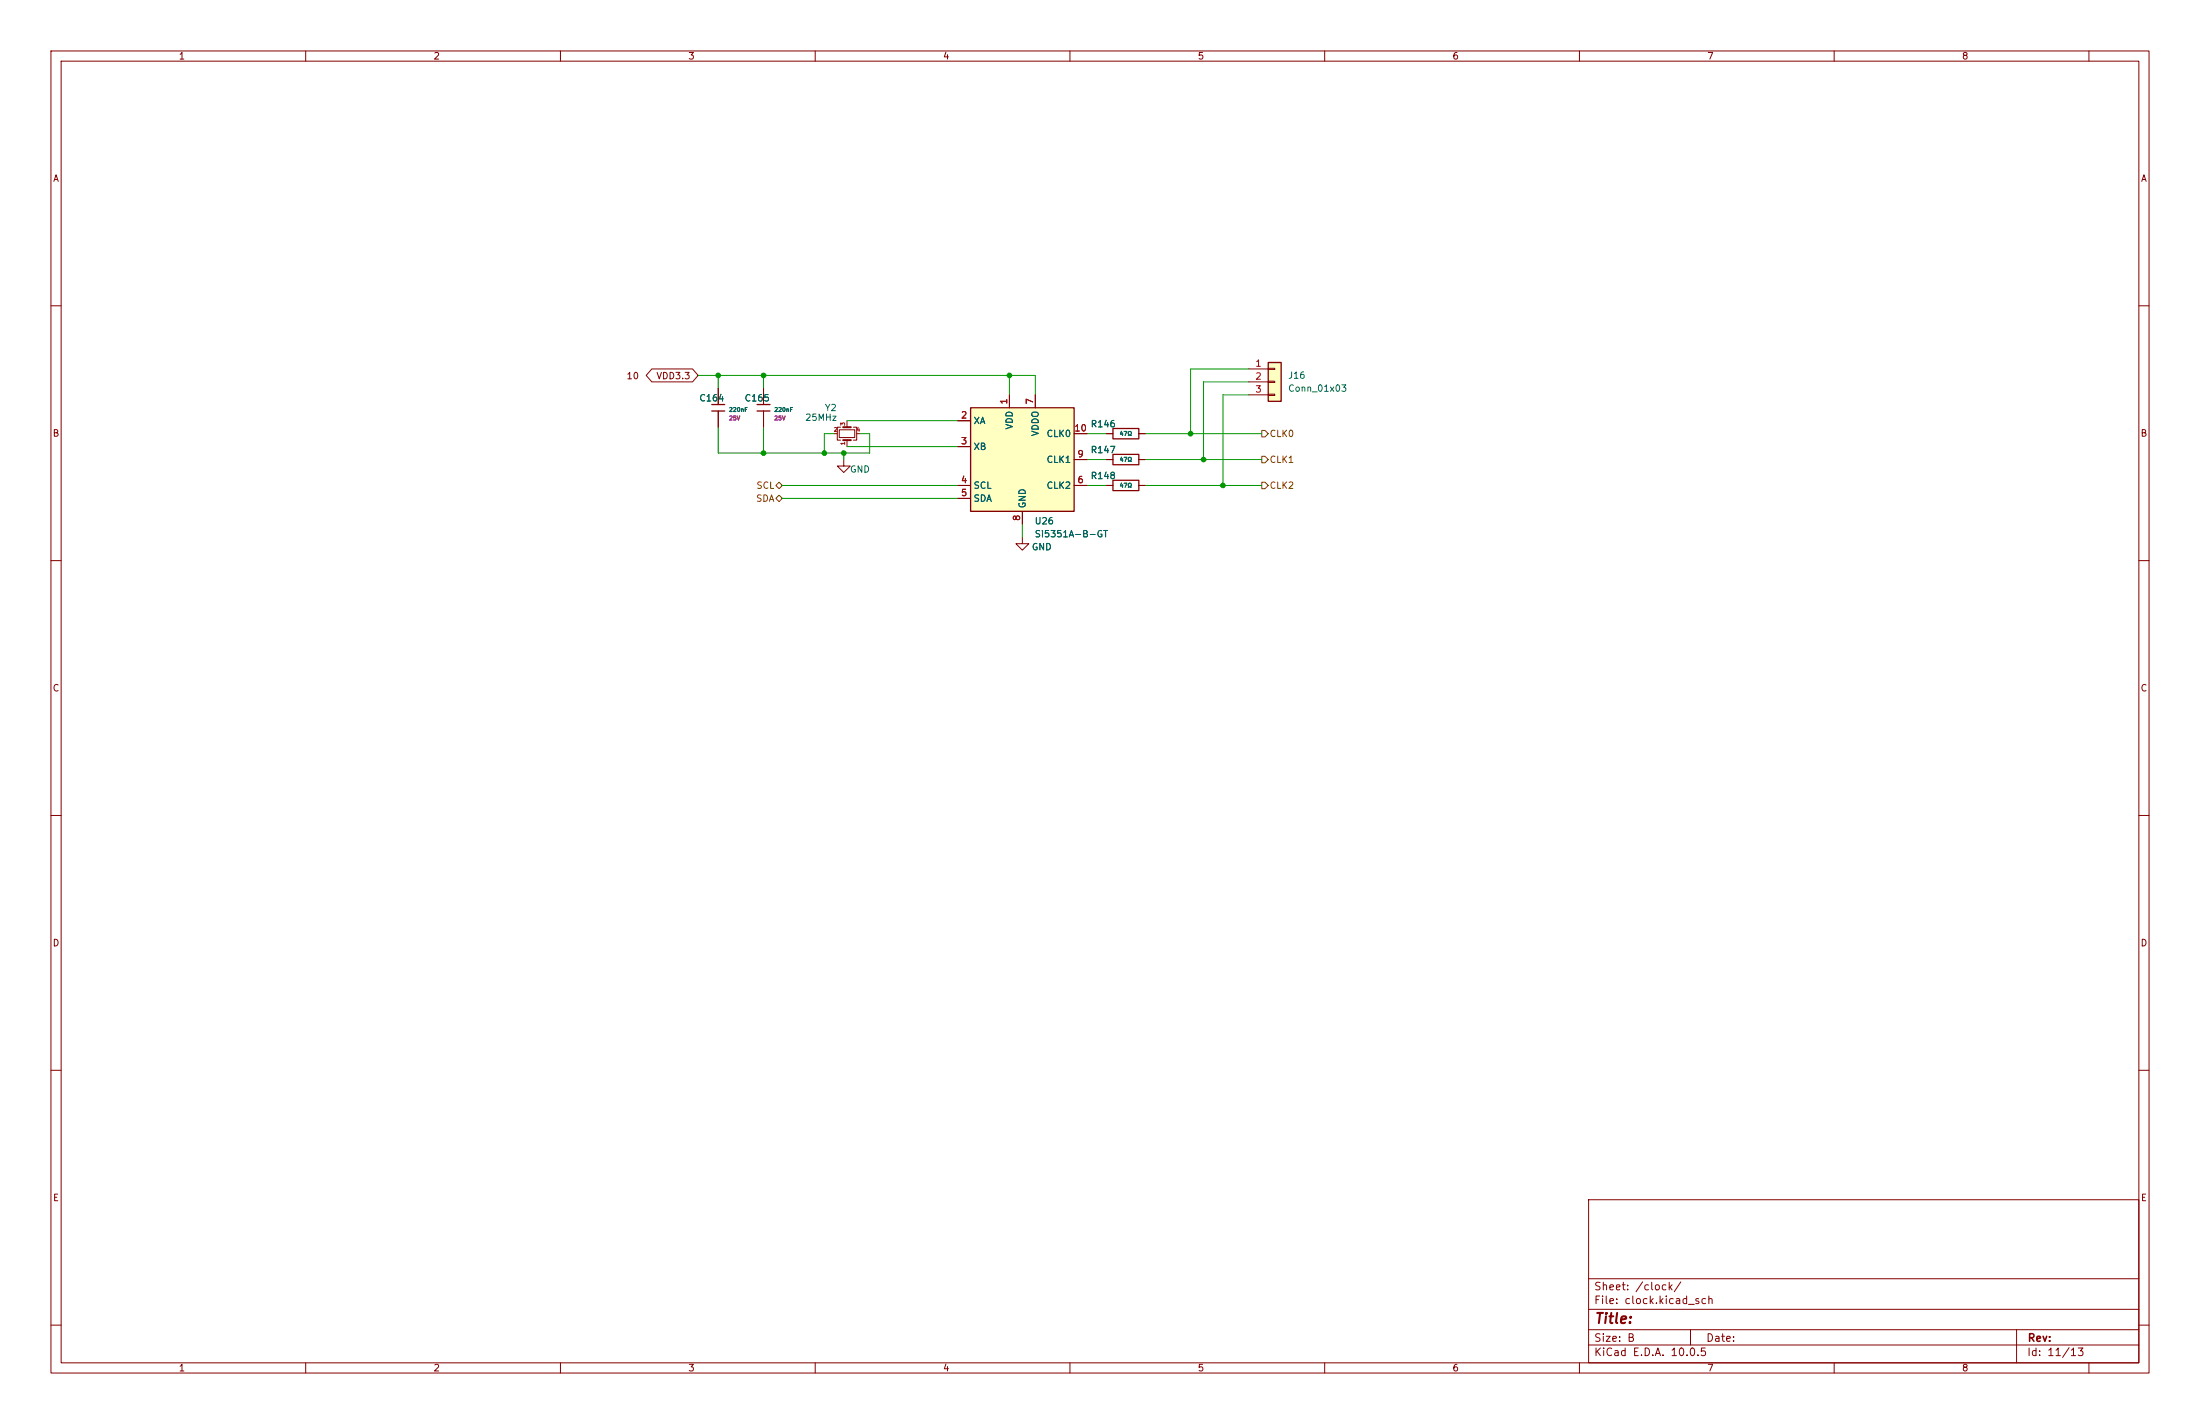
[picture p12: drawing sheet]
<svg xmlns="http://www.w3.org/2000/svg" width="432mm" height="279mm" viewBox="0 0 432 279" stroke-linecap="round" stroke-linejoin="round" font-family="sans-serif">
<g fill="none" stroke="#840000" stroke-width=".2">
<path d="M10 10h411.8v259.4h-411.8zM12 12h407.8v255.4h-407.8zM60 10v2M110 10v2M160 10v2M210 10v2M260 10v2M310 10v2M360 10v2M410 10v2M10 60h2M141 76.2v3.2"/>
<path d="M149.9 76.2v3.2M419.8 60h2M141 80.6v3.2M149.9 80.6v3.2M10 110h2M200.7 105.4v1.3h1.2l-1.2 1.3-1.3-1.3h1.3M419.8 110h2M10 160h2M419.8 160h2M10 210h2M419.8 210h2M311.8 235.4h108v32h-108z"/>
<path d="M10 260h2M311.8 256.9h108M311.8 250.9h108M419.8 260h2M60 267.4v2M110 267.4v2M160 267.4v2M210 267.4v2M260 267.4v2M310 267.4v2M311.8 263.9h108M311.8 260.9h108"/>
<path d="M331.8 260.9v3M360 267.4v2M395.8 260.9v6.5M410 267.4v2"/>
</g>
<path d="M139.7 79.4h2.5M148.6 79.4h2.5M139.7 80.6h2.5M148.6 80.6h2.5" fill="none" stroke="#840000" stroke-width=".25"/>
<path d="M190.5 80h20.3v20.3h-20.3z" fill="#ffffc2"/>
<path d="M190.5 80h20.3v20.3h-20.3z" fill="none" stroke="#840000" stroke-width=".25"/>
<path d="M198.1 77.5v2.5M203.2 77.5v2.5M188 82.6h2.5M188 87.6h2.5M188 95.3h2.5M188 97.8h2.5M210.8 95.3h2.6M210.8 90.2h2.6M210.8 85.1h2.6M200.7 100.3v2.6" fill="none" stroke="#840000" stroke-width=".2"/>
<path d="M248.9 71.1h2.6v7.6h-2.6z" fill="#ffffc2"/>
<path d="M248.9 71.1h2.6v7.6h-2.6zM218.4 89.2h5.1v2h-5.1zM218.4 94.2h5.1v2.1h-5.1zM218.4 84.1h5.1v2h-5.1z" fill="none" stroke="#840000" stroke-width=".25"/>
<g fill="none" stroke="#840000" stroke-width=".2">
<path d="M127.9 72.4h8l1.1 1.3-1.1 1.2h-8l-1.1-1.2zM141 76.2v3.2M149.9 76.2v3.2M198.1 77.5v2.5M203.2 77.5v2.5M245.1 72.4h3.8M245.1 74.9h3.8M245.1 77.5h3.8M248.9 72.3h1.3v.2h-1.3zM248.9 74.8h1.3v.3h-1.3zM248.9 77.3h1.3v.3h-1.3zM141 80.6v3.2"/>
<path d="M149.9 80.6v3.2M163.7 85.1h.6M164.7 84.3h3.1v1.6h-3.1zM165 83.8h-.7v2.6h.7M165.6 90.2v1.2h1.3l-1.3 1.3-1.3-1.3h1.3M166.2 82.6v1.2M166.2 86.4v1.2M167.5 83.8h.6v2.6h-.6M168.1 85.1h.7M188 95.3h2.5M188 82.6h2.5M188 87.6h2.5"/>
<path d="M188 97.8h2.5M210.8 90.2h2.6M210.8 95.3h2.6M210.8 85.1h2.6M217.2 90.2h1.2M217.2 95.3h1.2M217.2 85.1h1.2M223.5 90.2h1.3M223.5 95.3h1.3M223.5 85.1h1.3M200.7 100.3v2.6"/>
</g>
<path d="M165.5 86.4h1.5M165.5 83.8h1.5" fill="none" stroke="#840000" stroke-width=".38"/>
<path d="M152.3 97.8l.6-.6 .6 .6-.6 .6zM152.3 95.3l.6-.7 .6 .7-.6 .6zM247.6 89.5h.7l.6 .7-.6 .6h-.7zM247.6 84.5h.7l.6 .6-.6 .6h-.7zM247.6 94.6h.7l.6 .7-.6 .6h-.7z" fill="none" stroke="#725600" stroke-width=".2"/>
<g fill="none" stroke="#009600" stroke-width=".2">
<path d="M137 73.7h66.2v3.8M141 73.7v2.5M149.9 73.7v2.5M198.1 73.7v3.8M245.1 74.9h-8.9v15.3M245.1 77.5h-5.1v17.8M245.1 72.4h-11.4v12.7M141 83.8v5.1h29.7v-3.8h-1.9M149.9 83.8v5.1M153.5 95.3h34.5M153.5 97.8h34.5M163.7 85.1h-1.9v3.8"/>
<path d="M165.6 88.9v1.3M166.2 87.6h21.8M166.2 82.6h21.8M213.4 85.1h3.8M213.4 90.2h3.8M213.4 95.3h3.8M224.8 85.1h22.8M224.8 90.2h22.8M224.8 95.3h22.8M200.7 102.9v2.5"/>
</g>
<g fill="#009600" stroke="#009600" stroke-width=".2">
<circle cx="161.8" cy="88.9" r=".46"/>
<circle cx="165.6" cy="88.9" r=".46"/>
<circle cx="149.9" cy="73.7" r=".46"/>
<circle cx="141" cy="73.7" r=".46"/>
<circle cx="149.9" cy="88.9" r=".46"/>
<circle cx="198.1" cy="73.7" r=".46"/>
<circle cx="233.7" cy="85.1" r=".46"/>
<circle cx="236.2" cy="90.2" r=".46"/>
<circle cx="240" cy="95.3" r=".46"/>
</g>
<text font-size="2" fill="#840000" x="312.8" y="260.2">Title:</text>
<g font-size="1.5" fill="#840000">
<text x="312.8" y="256.2">File: clock.kicad_sch</text>
<text x="312.8" y="253.5">Sheet: /clock/</text>
<text x="312.8" y="263.6">Size: B</text>
<text x="334.8" y="263.6">Date:</text>
<text x="397.8" y="263.6">Rev:</text>
<text x="312.8" y="266.4">KiCad E.D.A. 10.0.5</text>
<text x="397.8" y="266.4">Id: 11/13</text>
</g>
<g font-size="1.3" fill="#840000">
<text x="35" y="12">1</text>
<text x="85" y="12">2</text>
<text x="135" y="12">3</text>
<text x="185" y="12">4</text>
<text x="235" y="12">5</text>
<text x="285" y="12">6</text>
<text x="335" y="12">7</text>
<text x="385" y="12">8</text>
<text x="10.3" y="36">A</text>
<text x="420.1" y="36">A</text>
<text x="122.9" y="74.7">10</text>
<text x="128.7" y="74.7">VDD3.3</text>
<text x="10.2" y="86">B</text>
<text x="420" y="86">B</text>
<text x="10.2" y="136">C</text>
<text x="420" y="136">C</text>
<text x="10.2" y="186">D</text>
<text x="420" y="186">D</text>
<text x="10.3" y="236">E</text>
<text x="420.1" y="236">E</text>
<text x="35" y="269.4">1</text>
<text x="85" y="269.4">2</text>
<text x="135" y="269.4">3</text>
<text x="185" y="269.4">4</text>
<text x="235" y="269.4">5</text>
<text x="285" y="269.4">6</text>
<text x="335" y="269.4">7</text>
<text x="385" y="269.4">8</text>
</g>
<g font-size="1.3" fill="#a90000">
<text x="246.3" y="72.3">1</text>
<text x="246.3" y="74.8">2</text>
<text x="246.3" y="77.3">3</text>
<text x="188.5" y="82.4">2</text>
<text x="198" y="79.5" transform="rotate(-90 198 79.5)">1</text>
<text x="203.1" y="79.5" transform="rotate(-90 203.1 79.5)">7</text>
<text x="188.5" y="87.5">3</text>
<text x="210.8" y="85">10</text>
<text x="188.5" y="95.1">4</text>
<text x="211.4" y="95.1">6</text>
<text x="211.4" y="90">9</text>
<text x="188.5" y="97.7">5</text>
<text x="200.5" y="102.3" transform="rotate(-90 200.5 102.3)">8</text>
</g>
<g font-size="1.3" fill="#006464">
<text x="252.7" y="74.6">J16</text>
<text x="252.7" y="77.2">Conn_01x03</text>
<text x="137.1" y="79.1">C164</text>
<text x="146" y="79.1">C165</text>
<text x="157.9" y="82.9">25MHz</text>
<text x="161.8" y="81">Y2</text>
<text x="191" y="83.5">XA</text>
<text x="191" y="88.6">XB</text>
<text x="199.1" y="84.4" transform="rotate(-90 199.1 84.4)">VDD</text>
<text x="204.2" y="85.7" transform="rotate(-90 204.2 85.7)">VDDO</text>
<text x="205.3" y="86.1">CLK0</text>
<text x="214" y="89.2">R147</text>
<text x="214" y="84.1">R146</text>
<text x="166.7" y="93">GND</text>
<text x="205.3" y="91.1">CLK1</text>
<text x="214" y="94.3">R148</text>
<text x="191" y="96.2">SCL</text>
<text x="191" y="98.8">SDA</text>
<text x="201.6" y="99.8" transform="rotate(-90 201.6 99.8)">GND</text>
<text x="205.3" y="96.2">CLK2</text>
<text x="203" y="103.2">U26</text>
<text x="203" y="105.7">Si5351A-B-GT</text>
<text x="202.4" y="108.3">GND</text>
</g>
<g font-size="1.3" fill="#725600">
<text x="249.1" y="86.1">CLK0</text>
<text x="249.1" y="91.1">CLK1</text>
<text x="148.3" y="98.8">SDA</text>
<text x="148.3" y="96.2">SCL</text>
<text x="249.1" y="96.2">CLK2</text>
</g>
<g font-size=".8" fill="#006464">
<text x="143" y="81">220nF</text>
<text x="151.9" y="81">220nF</text>
<text x="219.7" y="85.7">47Ω</text>
<text x="219.7" y="90.8">47Ω</text>
<text x="219.7" y="95.9">47Ω</text>
</g>
<g font-size=".8" fill="#840084">
<text x="143" y="82.7">25V</text>
<text x="151.9" y="82.7">25V</text>
</g>
<g font-size=".8" fill="#a90000">
<text x="166" y="83.6" transform="rotate(-90 166 83.6)">3</text>
<text x="163.6" y="84.9">2</text>
<text x="166" y="87.4" transform="rotate(-90 166 87.4)">1</text>
<text x="168" y="84.9">4</text>
</g>
</svg>
